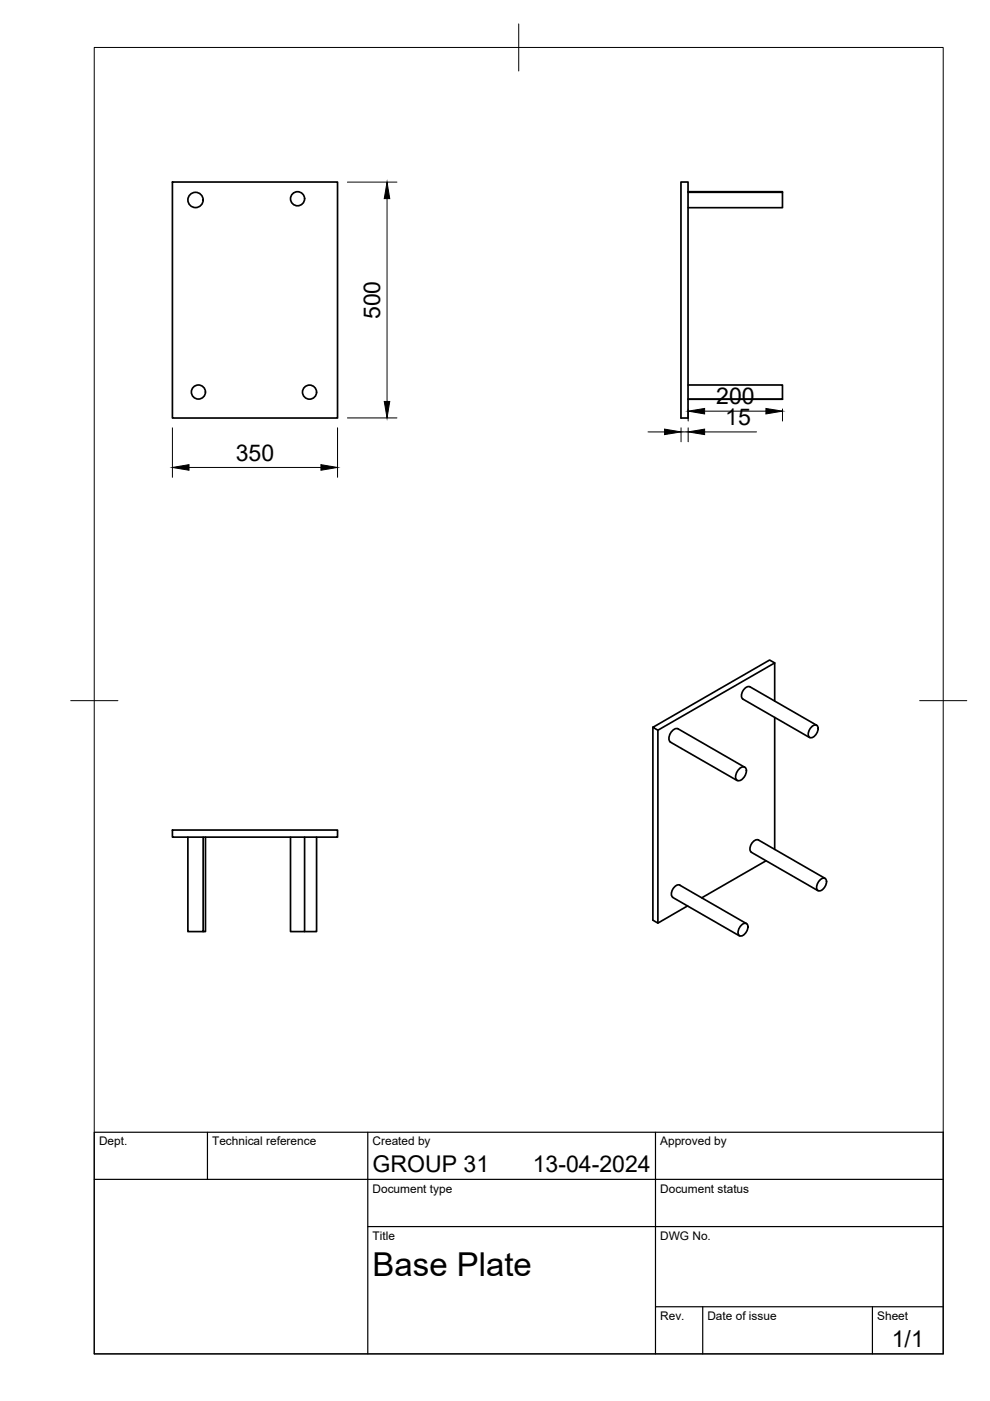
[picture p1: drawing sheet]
<svg xmlns="http://www.w3.org/2000/svg" width="210mm" height="297mm" viewBox="0 0 210 297" stroke-linecap="round" stroke-linejoin="round" font-family="sans-serif">
<!-- layer: Visible -->
<g fill="none" stroke="#000" stroke-width=".36">
<path d="M36.6 38.6h35v50h-35zM144.4 38.6h1.5v50h-1.5zM145.9 40.8h20v3.2h-20M145.9 40.6h20v.2M145.9 81.6h20v3h-20h20M138.4 154.2v40.9l1.1 .6 6.3-3.6M138.4 154.2l24.8-14.3 1.1 .7-24.8 14.2zM139.5 154.8v40.9M142.1 157.3l14.2 8.2M143.8 154.5l14.1 8.2M143.8 154.5a1.78 1.78 0 0 0-2 1.9l.1 .7 .3 .2M157.5 148.2l14.1 8.2"/>
<path d="M157.5 148.2a1.73 1.73 0 0 1 1.5-2.6l14.1 8.2M164.3 140.6v8M164.3 152.1v28M172.1 154.1a.77 .77 0 0 1 1.3 0 1.95 1.95 0 0 1-1.6 2.3 1.29 1.29 0 0 1 0-2zM36.6 176h35v1.5h-35zM39.8 177.5v20h3.3v-20M43.6 177.5v20h-.5M61.6 177.5v20h3v-20M67.1 177.5v20h-2.5M156.7 163a.84 .84 0 0 1 1.5 0 2.1 2.1 0 0 1-1.8 2.5 1.4 1.4 0 0 1 0-2.1zM160.8 178.1l14.1 8.1M160.8 178.1a1.73 1.73 0 0 0-1.5 2.6l14.1 8.1"/>
<path d="M142.6 190.3l14.2 8.1M144.1 187.7l14.2 8.1M144.1 187.7a1.73 1.73 0 0 0-1.5 2.5M157.2 196.1a.77 .77 0 0 1 1.3 0 1.95 1.95 0 0 1-1.6 2.3 1.29 1.29 0 0 1 0-1.9zM162.4 182.5l-13.6 7.9M173.9 186.6a.77 .77 0 0 1 1.3 0 1.95 1.95 0 0 1-1.6 2.3 1.29 1.29 0 0 1 0-2z"/>
<circle cx="41.5" cy="42.4" r="1.62"/>
<circle cx="63.1" cy="42.1" r="1.49"/>
<circle cx="42.1" cy="83.1" r="1.49"/>
<circle cx="65.6" cy="83.1" r="1.49"/>
</g>
<!-- layer: BORDER -->
<path d="M20 10.1h180v276.9h-180zM110 5.1v10M15 148.6h10M195 148.6h10" fill="none" stroke="#000" stroke-width=".21"/>
<!-- layer: TITLEBLOCK -->
<path d="M20 240.1h180v46.9h-180zM20 250h180M44 240.1v9.9M78 240.1v46.9M139 240.1v46.9M78 260.1h122M139 277.1h61M149 277.1v9.9M185 277.1v9.9" fill="none" stroke="#000" stroke-width=".25"/>
<!-- layer: FD_Dimensions -->
<g fill="none" stroke="#000" stroke-width=".21">
<path d="M73.7 38.6h10.5M82.1 42.1v43M36.6 90.7v10.5M40.1 99.1h28M71.6 90.7v10.5M73.7 88.6h10.5M137.4 91.6h3.5M144.4 90.7v3M144.4 91.6h1.5M145.9 86.7v2.6M145.9 90.7v3M149.4 87.2h13"/>
<path d="M149.4 91.6h11M165.9 86.7v2.6"/>
</g>
<path d="M82.1 38.6l.5 3.5h-1.1zM36.6 99.1l3.5-.6v1.2zM68.1 98.5l3.5 .6-3.5 .6zM81.5 85.1h1.1l-.5 3.5zM140.9 91l3.5 .6-3.5 .5zM145.9 87.2l3.5-.6v1.2zM145.9 91.6l3.5-.6v1.1zM162.4 86.6l3.5 .6-3.5 .6z" fill="#000" stroke="#000" stroke-width=".21"/>
<text font-size="7" x="79" y="270.6">Base Plate</text>
<g font-size="4.9">
<text x="80.6" y="67.7" transform="rotate(-90 80.6 67.7)">500</text>
<text x="151.9" y="85.7">200</text>
<text x="153.8" y="90.1">15</text>
<text x="50" y="97.6">350</text>
<text x="79" y="248.5">GROUP 31</text>
<text x="113" y="248.5">13-04-2024</text>
<text x="189.1" y="285.7">1/1</text>
</g>
<g font-size="2.5">
<text x="21" y="242.9">Dept.</text>
<text x="45" y="242.9">Technical reference</text>
<text x="79" y="242.9">Created by</text>
<text x="140" y="242.9">Approved by</text>
<text x="79" y="252.8">Document type</text>
<text x="140" y="252.8">Document status</text>
<text x="79" y="262.9">Title</text>
<text x="140" y="262.9">DWG No.</text>
<text x="140" y="279.9">Rev.</text>
<text x="150" y="279.9">Date of issue</text>
<text x="186" y="279.9">Sheet</text>
</g>
</svg>
